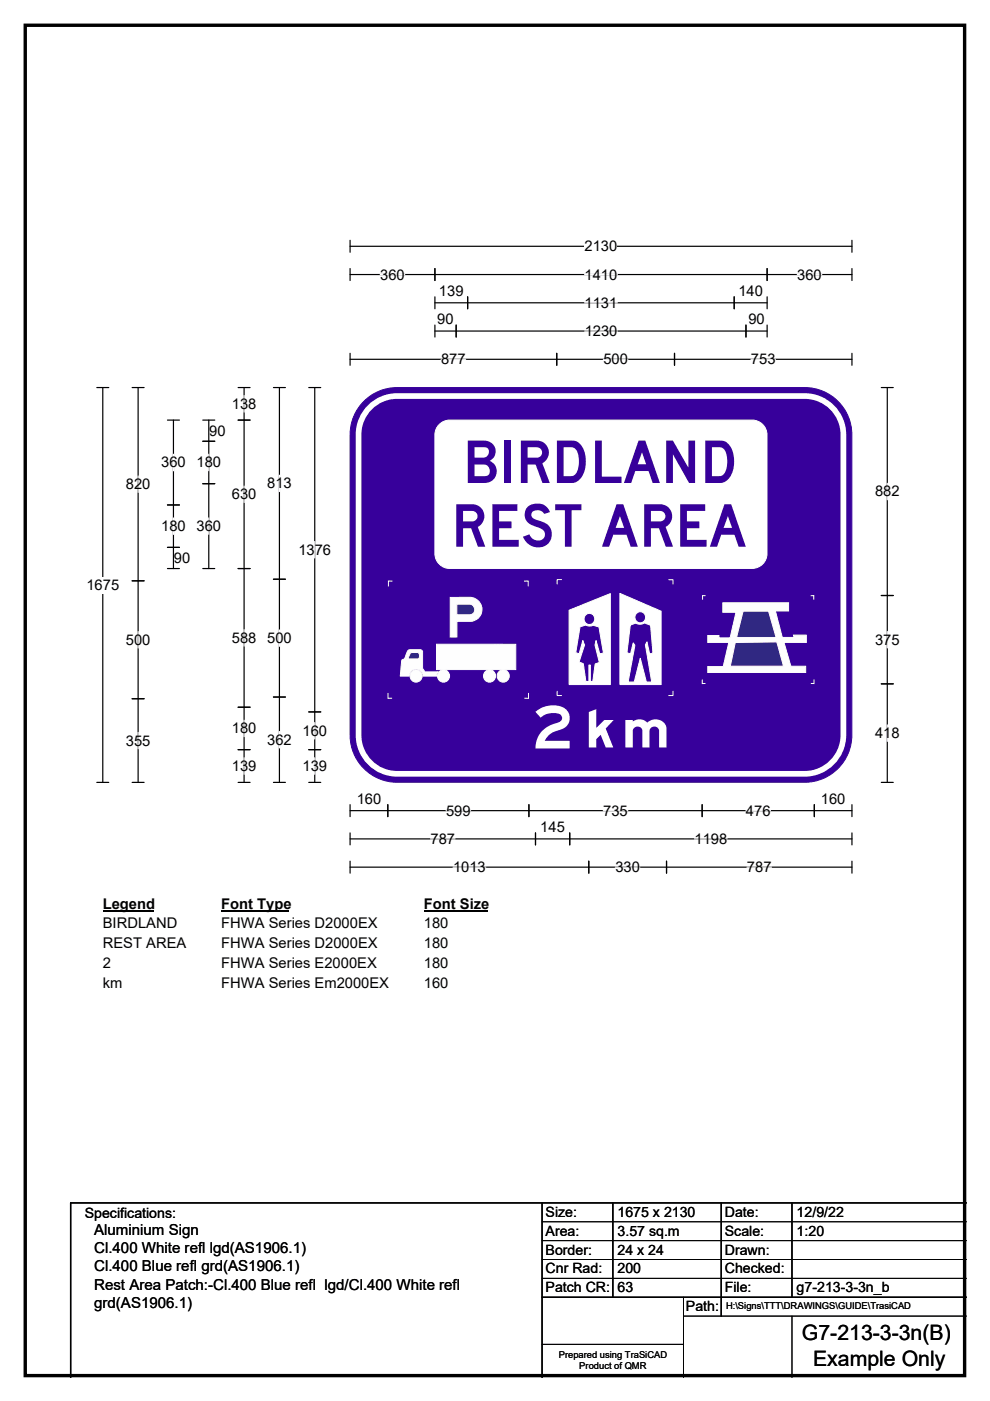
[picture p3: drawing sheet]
<svg xmlns="http://www.w3.org/2000/svg" width="210mm" height="297mm" viewBox="0 0 210 297" stroke-linecap="round" stroke-linejoin="round" font-family="sans-serif">
<path d="M5.4 5.4h199.2v286.3h-199.2z" fill="none" stroke="#000" stroke-width=".72"/>
<path d="M74.3 52.2h106.4M74.3 50.9v2.6M180.7 50.9v2.6" fill="none" stroke="#000" stroke-width=".25"/>
<path d="M124 50.5h6.9v3.5h-6.9z" fill="#fff"/>
<g fill="none" stroke="#000" stroke-width=".25">
<path d="M74.3 58.2h106.4M74.3 56.9v2.6M92.2 56.9v2.6M162.7 56.9v2.6M180.7 56.9v2.6M74.3 74.9v2.5M74.3 76.2h106.4M92.2 62.9v2.6M92.2 68.9v2.6M92.2 64.2h70.5M92.2 70.2h70.5M96.8 68.9v2.6"/>
<path d="M99.2 62.9v2.6M118.1 74.9v2.5M143.1 74.9v2.5M155.7 62.9v2.6M158.2 68.9v2.6M162.7 62.9v2.6M162.7 68.9v2.6M180.7 74.9v2.5M20.5 82.2h2.6M21.8 82.2v83.7M20.5 165.9h2.6M74.3 170.6v2.5"/>
<path d="M74.3 176.6v2.5M74.3 171.9h106.4M74.3 177.9h106.4M82.3 170.6v2.5M112.2 170.6v2.5M113.6 176.6v2.5M120.8 176.6v2.5M148.9 170.6v2.5M172.7 170.6v2.5M180.7 176.6v2.5M180.7 170.6v2.5M74.3 182.6v2.5"/>
<path d="M74.3 183.9h106.4M124.9 182.6v2.5M141.4 182.6v2.5M180.7 182.6v2.5"/>
</g>
<g fill="none" stroke="#fff" stroke-width=".25">
<path d="M80.6 58.2h5.3M124 58.2h6.9M169.1 58.2h5.2M93.6 76.2h5.2M124 64.2h6.9M124 70.2h7M128 76.2h5.2M159.3 76.2h5.2M91.3 177.9h5.2M94.6 171.9h5.2M128 171.9h5.2M147.3 177.9h6.9"/>
<path d="M158.2 171.9h5.2M96.1 183.9h6.9M130.5 183.9h5.2M158.4 183.9h5.2"/>
</g>
<path d="M18.3 122.3h7v3.5h-7z" fill="#fff"/>
<g fill="none" stroke="#000" stroke-width=".25">
<path d="M28 82.2h2.6M29.3 82.2v83.7M35.5 89.1h2.6M36.8 89.1v31.4M43 89.1h2.6M43 93.6h2.6M44.3 89.1v31.4M50.5 82.2h2.5M50.5 89.1h2.5M51.8 82.2v83.7M58 82.2h2.5M59.3 82.2v83.7"/>
<path d="M65.5 82.2h2.5M66.8 82.2v83.7M186.9 82.2h2.6M188.2 82.2v83.7M35.5 107.1h2.6M35.5 116.1h2.6M43 102.6h2.6M28 123.1h2.6M35.5 120.5h2.6M43 120.5h2.6M50.5 120.5h2.5M58 122.8h2.5"/>
<path d="M186.9 126.3h2.6M28 148.1h2.6M50.5 149.9h2.5M50.5 158.9h2.5M58 147.8h2.5M65.5 158.9h2.5M65.5 150.9h2.5M186.9 145h2.6M28 165.9h2.6M50.5 165.9h2.5M58 165.9h2.5M65.5 165.9h2.5"/>
<path d="M186.9 165.9h2.6"/>
</g>
<g fill="none" stroke="#fff" stroke-width=".25">
<path d="M36.8 96.3v3.5M44.3 96.3v3.5M51.8 83.9v3.5M29.3 100.9v3.5M36.8 109.8v3.5M44.3 109.8v3.5M51.8 103.1v3.5M59.3 100.8v3.4M66.8 114.8v3.5M188.2 102.5v3.5M29.3 133.9v3.5M51.8 133.5v3.5"/>
<path d="M59.3 133.6v3.4M188.2 133.9v3.5M29.3 155.3v3.5M51.8 152.7v3.5M59.3 155.1v3.5M66.8 153.2v3.5M188.2 153.7v3.5M51.8 160.7v3.5M66.8 160.7v3.5"/>
</g>
<path d="M21.8 189.8h10.8v3.5h-10.8z" fill="#fff"/>
<path d="M21.8 193.1h10.8" fill="none" stroke="#000" stroke-width=".32"/>
<path d="M46.9 189.8h14.4v3.5h-14.4z" fill="#fff"/>
<path d="M46.9 193.1h14.4" fill="none" stroke="#000" stroke-width=".32"/>
<path d="M89.9 189.8h13.5v3.5h-13.5z" fill="#fff"/>
<path d="M89.9 193.1h13.5" fill="none" stroke="#000" stroke-width=".32"/>
<g fill="#fff">
<path d="M21.8 194h15.7v3.5h-15.7z"/>
<path d="M46.9 194h33.1v3.5h-33.1z"/>
<path d="M89.9 194h5.2v3.5h-5.2z"/>
<path d="M21.8 198.2h17.6v3.5h-17.6z"/>
<path d="M46.9 198.2h33.1v3.5h-33.1z"/>
<path d="M89.9 198.2h5.2v3.5h-5.2z"/>
<path d="M21.8 202.4h1.7v3.5h-1.7z"/>
<path d="M46.9 202.4h32.9v3.5h-32.9z"/>
<path d="M89.9 202.4h5.2v3.5h-5.2z"/>
<path d="M21.8 206.6h4.2v3.5h-4.2z"/>
<path d="M46.9 206.6h35.5v3.5h-35.5z"/>
<path d="M89.9 206.6h5.2v3.5h-5.2z"/>
</g>
<path d="M77.6 84.7a9.9 9.9 0 0 1 6.6-2.5h86.5a10 10 0 0 1 10 9.9v63.8a10 10 0 0 1-10 10h-86.5a10 10 0 0 1-9.9-10v-63.8a9.9 9.9 0 0 1 3.3-7.4z" fill-rule="evenodd" fill="#37009b" stroke="#37009b" stroke-width=".21"/>
<path d="M78.4 86.4a8.1 8.1 0 0 1 5.8-2.4h86.5a8.2 8.2 0 0 1 8.2 8.1v63.8a8.2 8.2 0 0 1-8.2 8.2h-86.5a8.2 8.2 0 0 1-8.1-8.2v-63.8a8.1 8.1 0 0 1 2.3-5.7z" fill="none" stroke="#fff" stroke-width="1.2"/>
<path d="M120.7 129.4v15.7h8.8v-19.2zM131.5 125.8l8.7 3.8v15.5h-8.7zM123.9 131.2a1.16 1.16 0 0 0 2.3 0 1.16 1.16 0 0 0-2.3 0zM134.6 130.9a1.2 1.2 0 0 0 2.4 0 1.2 1.2 0 0 0-2.4 0zM123 132.9l-.9 5.5 .8 .2 .7-2.8 .4 1-1.2 3.6 .9 .3 .6 3.8h.6v-3.5h.3v3.5h.5l.5-3.7 .9-.3-.9-3.7 .2-1 .8 2.8 .8-.1-1-5.6-1.2-.3-.8 .1-.8-.2zM133.7 132.5l1.2-.4 .9 .3 .9-.3 1.3 .5 .5 5.9-.7 .1-.6-2.5-.3 .6 1.3 7.9h-1.1l-1.3-5-1.3 5h-1.3l1.5-7.8-.4-.5-.5 2.3-.8-.2z" fill-rule="evenodd" fill="#fff"/>
<g fill="none" stroke="#fff" stroke-width=".21">
<path d="M119.1 122.9h-.9v.9M120.7 129.4l8.8-3.5v19.2h-8.8zM123 132.9l1.2-.4 .8 .2 .8-.1 1.2 .3 1 5.6-.8 .1-.8-2.8-.2 1 .9 3.7-.9 .3-.5 3.7h-.5v-3.5h-.3v3.5h-.6l-.6-3.8-.9-.3 1.2-3.6-.4-1-.7 2.8-.8-.2zM131.5 125.8l8.7 3.8v15.5h-8.7zM133.7 132.5l1.2-.4 .9 .3 .9-.3 1.3 .5 .5 5.9-.7 .1-.6-2.5-.3 .6 1.3 7.9h-1.1l-1.3-5-1.3 5h-1.3l1.5-7.8-.4-.5-.5 2.3-.8-.2zM141.8 122.9h.9v.9M118.2 146.6v.9h.9M142.7 146.6v.9h-.9"/>
<circle cx="125" cy="131.2" r="1.16"/>
<circle cx="135.8" cy="130.9" r="1.16"/>
</g>
<path d="M149.7 126.3h-.7v.8M148.9 144.1v.8h.7" fill="none" stroke="#fefefe" stroke-width=".21"/>
<path d="M153.3 127.8h14v1.7h-2.8l1.4 5.6h2.5l-.1-.4h2.7v1.5h-4.7l1.4 5.1h3.2v1.3h-20.8v-1.3h3.3l1.2-5.1h-4.5v-1.5h2.4v.5h2.4l1.2-5.4h-2.8z" fill-rule="evenodd" fill="#fefefe" stroke="#fefefe" stroke-width=".21"/>
<g fill="#302882" stroke="#fefefe" stroke-width=".21">
<path d="M157.6 129.6h5.4l1.6 5.5h-8.4z" fill-rule="evenodd"/>
<path d="M156 136.2l8.8-.1 1.4 5.1h-11.3z" fill-rule="evenodd"/>
</g>
<path d="M83.2 123.2h-.8v1.1M111.1 123.2h.9v1.1M171.9 126.3h.7v.8M82.3 146.9v1.2l.9-.1M112.1 146.9v1.2l-.9-.1M172.7 144.1v.8h-.7" fill="none" stroke="#fefefe" stroke-width=".21"/>
<g fill="#fefefe" stroke="#fefefe" stroke-width=".21">
<path d="M86.5 138l.5-.2h2.4l.2 .4v3.6l.5 .7h2.8l-.3 .8h-2.9a1.46 1.46 0 0 0-1.5-1.5 1.46 1.46 0 0 0-1.4 1.5h-1.9l.3-3.2 .6-.5z" fill-rule="evenodd"/>
<circle cx="88.2" cy="143.3" r="1.3"/>
<circle cx="94.1" cy="143.3" r="1.3"/>
</g>
<path d="M87.1 138.4l1.7 .1 .2 .2-.1 .8-.1 .2h-2.2v-.3z" fill-rule="evenodd" fill="#302882" stroke="#fefefe" stroke-width=".21"/>
<g fill="#fefefe" stroke="#fefefe" stroke-width=".21">
<path d="M92.6 136.6h16.8v5.4h-16.8z" fill-rule="evenodd"/>
<path d="M95.5 126.7l4.4-.1a2.55 2.55 0 0 1 2.3 2.6 2.55 2.55 0 0 1-2.4 2.5h-2.9v3.4h-1.4z" fill-rule="evenodd"/>
<circle cx="103.8" cy="143.3" r="1.3"/>
<circle cx="106.7" cy="143.3" r="1.3"/>
</g>
<path d="M96.9 128.1h2.8a1.13 1.13 0 0 1 1 1.2 1.13 1.13 0 0 1-1 1h-2.8z" fill-rule="evenodd" fill="#302882" stroke="#fefefe" stroke-width=".21"/>
<path d="M93.2 90a3.1 3.1 0 0 1 2.2-.9h64.1a3.1 3.1 0 0 1 3.2 3.1v25.2a3.2 3.2 0 0 1-3.2 3.1h-64.1a3.1 3.1 0 0 1-3.2-3.1v-25.2a3.1 3.1 0 0 1 1-2.2z" fill-rule="evenodd" fill="#fff" stroke="#fff" stroke-width=".21"/>
<path d="M115 255v37M130 255v20M153 255v24M168 255v20M205 255h-190v37M115 275h90" fill="none" stroke="#000" stroke-width=".3"/>
<path d="M115 259h90M115 263h90M115 267h90M115 271h90M145 279h60M145 275v17M168 279v13M115 285h30" fill="none" stroke="#000" stroke-width=".21"/>
<g font-size="12.5" fill="#37009b">
<text x="98.1" y="102.4">BIRDLAND</text>
<text x="95.7" y="115.9">REST AREA</text>
</g>
<text font-size="12.5" fill="#fff" x="112.9" y="158.7">2</text>
<text font-size="11.1" fill="#fff" x="123.3" y="158.5">km</text>
<g font-size="4.5">
<text x="170.1" y="284.2">G7-213-3-3n(B)</text>
<text x="172.5" y="289.6">Example Only</text>
</g>
<g font-size="3.2">
<text x="20" y="261.9">Aluminium Sign</text>
<text x="20" y="265.7">Cl.400 White refl lgd(AS1906.1)</text>
<text x="20" y="269.6">Cl.400 Blue refl grd(AS1906.1)</text>
<text x="20" y="273.4">Rest Area Patch:-Cl.400 Blue refl lgd/Cl.400 White refl</text>
<text x="20" y="277.2">grd(AS1906.1)</text>
</g>
<g font-size="3.1">
<text x="124" y="53.3">2130</text>
<text x="80.6" y="59.3">360</text>
<text x="124" y="59.3">1410</text>
<text x="169.1" y="59.3">360</text>
<text x="93.1" y="62.8">139</text>
<text x="124" y="65.3">1131</text>
<text x="156.6" y="62.8">140</text>
<text x="92.8" y="68.8">90</text>
<text x="124" y="71.2">1230</text>
<text x="158.7" y="68.8">90</text>
<text x="93.6" y="77.2">877</text>
<text x="128" y="77.2">500</text>
<text x="159.3" y="77.2">753</text>
<text x="49.2" y="86.7">138</text>
<text x="44.4" y="92.4">90</text>
<text x="34.2" y="99.1">360</text>
<text x="41.7" y="99.1">180</text>
<text x="26.7" y="103.7">820</text>
<text x="49.2" y="105.9">630</text>
<text x="56.7" y="103.5">813</text>
<text x="185.6" y="105.3">882</text>
<text x="34.2" y="112.6">180</text>
<text x="41.7" y="112.6">360</text>
<text x="36.9" y="119.3">90</text>
<text x="63.3" y="117.6">1376</text>
<text x="18.3" y="125.1">1675</text>
<text x="26.7" y="136.7">500</text>
<text x="49.2" y="136.3">588</text>
<text x="56.7" y="136.4">500</text>
<text x="185.6" y="136.7">375</text>
<text x="49.2" y="155.5">180</text>
<text x="64.2" y="156">160</text>
<text x="26.7" y="158.1">355</text>
<text x="56.7" y="157.9">362</text>
<text x="185.6" y="156.5">418</text>
<text x="49.2" y="163.4">139</text>
<text x="64.2" y="163.4">139</text>
<text x="75.6" y="170.5">160</text>
<text x="94.6" y="172.9">599</text>
<text x="128" y="172.9">735</text>
<text x="158.2" y="172.9">476</text>
<text x="174.1" y="170.5">160</text>
<text x="91.3" y="178.9">787</text>
<text x="114.6" y="176.5">145</text>
<text x="147.3" y="178.9">1198</text>
<text x="96.1" y="184.9">1013</text>
<text x="130.5" y="184.9">330</text>
<text x="158.4" y="184.9">787</text>
<text x="21.8" y="192.7">Legend</text>
<text x="21.8" y="196.8">BIRDLAND</text>
<text x="46.9" y="192.7">Font Type</text>
<text x="46.9" y="196.8">FHWA Series D2000EX</text>
<text x="89.9" y="192.7">Font Size</text>
<text x="89.9" y="196.8">180</text>
<text x="21.8" y="201">REST AREA</text>
<text x="46.9" y="201">FHWA Series D2000EX</text>
<text x="89.9" y="201">180</text>
<text x="21.8" y="205.2">2</text>
<text x="21.8" y="209.4">km</text>
<text x="46.9" y="205.2">FHWA Series E2000EX</text>
<text x="46.9" y="209.4">FHWA Series Em2000EX</text>
<text x="89.9" y="205.2">180</text>
<text x="89.9" y="209.4">160</text>
</g>
<g font-size="3">
<text x="115.7" y="258">Size:</text>
<text x="131" y="258">1675 x 2130</text>
<text x="153.7" y="258">Date:</text>
<text x="169" y="258">12/9/22</text>
<text x="18" y="258.2">Specifications:</text>
<text x="115.7" y="262">Area:</text>
<text x="131" y="262">3.57 sq.m</text>
<text x="153.7" y="262">Scale:</text>
<text x="169" y="262">1:20</text>
<text x="115.7" y="266">Border:</text>
<text x="115.7" y="270">Cnr Rad:</text>
<text x="131" y="266">24 x 24</text>
<text x="131" y="270">200</text>
<text x="153.7" y="266">Drawn:</text>
<text x="153.7" y="270">Checked:</text>
<text x="115.7" y="274">Patch CR:</text>
<text x="131" y="274">63</text>
<text x="153.7" y="274">File:</text>
<text x="169" y="274">g7-213-3-3n_b</text>
<text x="145.5" y="278">Path:</text>
</g>
<g font-size="2">
<text x="154" y="277.6">H:\Signs\TTT\DRAWINGS\GUIDE\TrasiCAD</text>
<text x="118.5" y="287.8">Prepared using TraSiCAD</text>
<text x="122.9" y="290.2">Product of QMR</text>
</g>
</svg>
